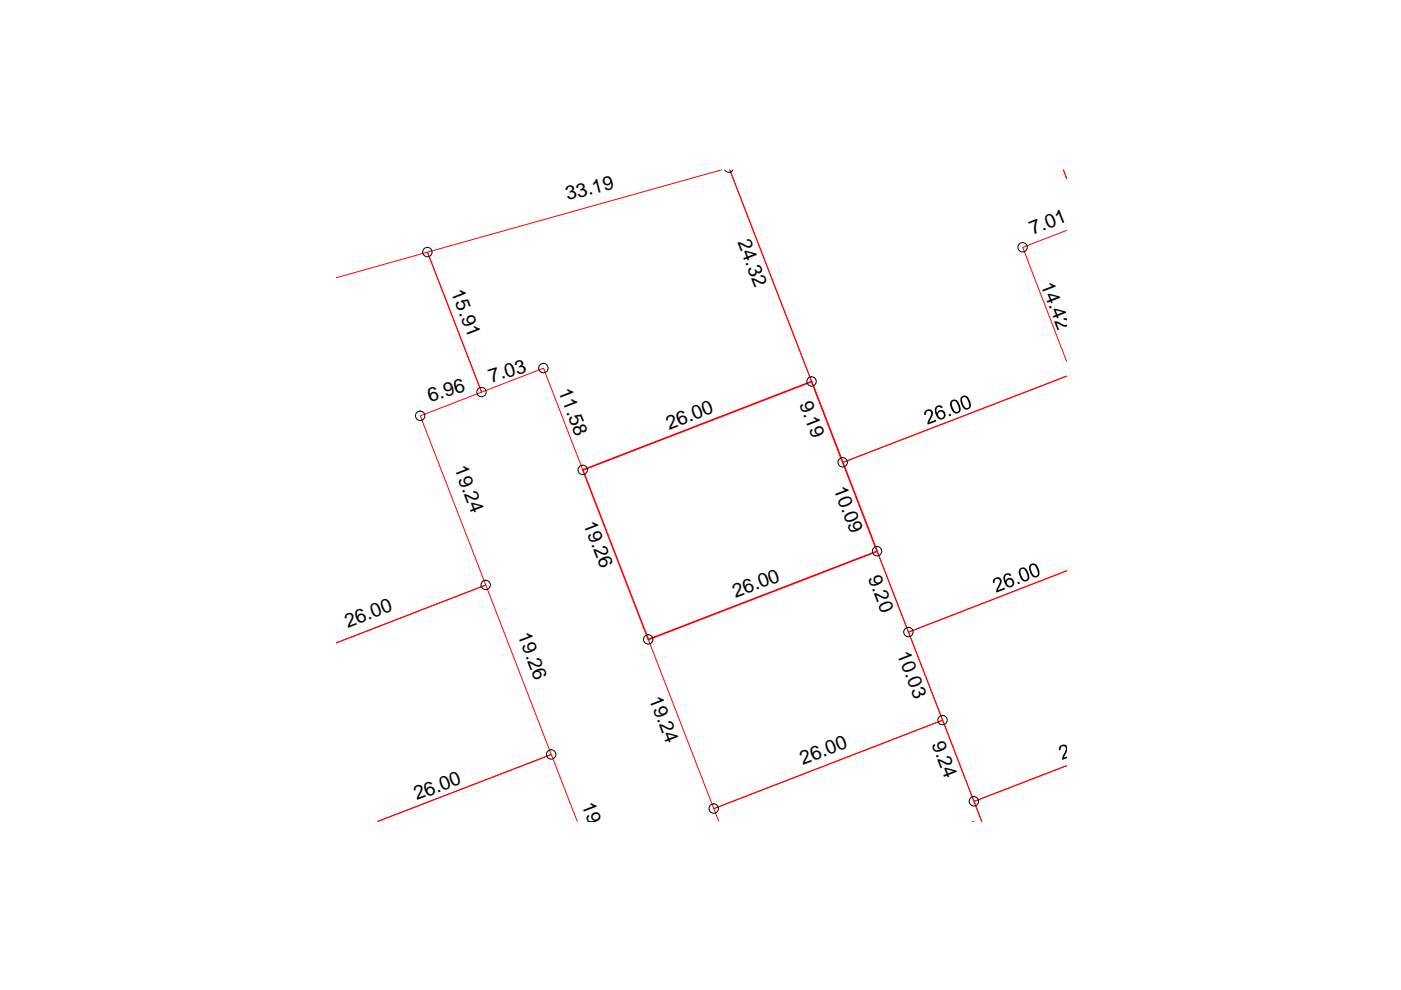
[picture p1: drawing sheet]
<svg xmlns="http://www.w3.org/2000/svg" width="297mm" height="210mm" viewBox="0 0 297 210" stroke-linecap="round" stroke-linejoin="round" font-family="sans-serif">
<path d="M153 36l-62.4 17.5 11.5 29.6 13.1-5 8.4 21.6 48.5-18.8-17.4-44.9 24 62 47.4-18.2-47.4 18.2 13.9 36 33.5-13-33.5 13 13.9 35.9 19.6-7.6-19.6 7.6 1.7 4.3-8.3-21.5-48.6 18.8 1.1 2.7M225.5 36l.6 1.8M71.3 58.9l19.3-5.4 11.5 29.6-13 5.1 13.9 35.8-31.7 12.3 31.7-12.3 13.9 36-36.8 14.2 36.8-14.2 5.5 14.2M226.1 48.9l-9.3 3.6 9.3 24.1M137.5 135.6l48.5-18.7 13.9 35.8-48.6 18.8z" fill="none" stroke="#f00" stroke-width=".21"/>
<path d="M123.6 99.7l48.5-18.8 13.9 36-48.5 18.7z" fill="none" stroke="#f00" stroke-width=".34"/>
<g fill="none" stroke="#000" stroke-width=".21">
<path d="M153.7 36a1 1 0 0 0 1.7 0"/>
<circle cx="90.6" cy="53.4" r=".99"/>
<circle cx="216.8" cy="52.4" r=".99"/>
<circle cx="115.2" cy="78" r=".99"/>
<circle cx="89.1" cy="88.2" r=".99"/>
<circle cx="102.1" cy="83.1" r=".99"/>
<circle cx="123.5" cy="99.6" r=".99"/>
<circle cx="172.1" cy="80.9" r=".99"/>
<circle cx="178.7" cy="98" r=".99"/>
<circle cx="185.9" cy="116.9" r=".99"/>
<circle cx="103" cy="124" r=".99"/>
<circle cx="137.4" cy="135.6" r=".99"/>
<circle cx="192.6" cy="134" r=".99"/>
<circle cx="116.9" cy="160" r=".99"/>
<circle cx="199.8" cy="152.7" r=".99"/>
<circle cx="151.3" cy="171.4" r=".99"/>
<circle cx="206.5" cy="169.9" r=".99"/>
</g>
<g fill="#000">
<path d="M196.3 87l.9-.2 .3 .2 .3 .3-.1 .8-.6 1.4 1.3-.5 .1 .3-1.8 .7v-.5l.7-1.4v-.6l-.2-.3-.5-.1-.4 .3v.5l-.3 .1v-.5zM201.1 87.9l.4-.2 .2 .4-.4 .2zM210.6 122.9l.8-.5 .7 .2 .3 .7-.8 1.8 1.4-.5 .1 .3-1.9 .7v-.4l.8-1.6v-.5a.57 .57 0 0 0-.8-.3 .57 .57 0 0 0-.3 .7l-.4 .1zM215.7 123.5l.4-.2 .1 .4-.3 .2zM224.6 158.3l.8-.4h.4l.4 .3v1.2l-.6 1.2 .6-.5v.3l-.9 .7v-.7l.6-1.2 .1-.7-.3-.3h-.4l-.4 .4v.4l-.4 .1z"/>
<path d="M198.4 86.2l.5-.3h.4l.6 .4-.3 .2-.5-.3-.3 .2-.3 .3v.5l.2 .4 .1-.4 .5-.2h.5l.4 .2 .3 .9-.1 .3-.4 .4-.6 .1-.7-.4-.5-1.2v-.7zM198.9 87.9a.65 .65 0 0 0 1.3 0 .65 .65 0 0 0-1.3 0z"/>
<path d="M201.6 85l.4-.2 .6-.1 .5 .4 .6 1.4v.5l-.3 .5-.4 .2h-.4l-.6-.4-.6-1.5zM202 85.1l-.2 .2 .2 1.1 .3 .7 .4 .3h.2l.4-.4-.1-.9-.6-1z"/>
<path d="M203.8 84.1l.9-.2 .7 .5 .5 1.5-.2 .6-.3 .2-.7 .1-.7-.6-.4-1.1v-.6zM204.1 84.3l-.1 .7 .3 .9 .4 .5 .4 .1 .4-.4-.3-1.1-.4-.7-.3-.1z"/>
<path d="M213 121.8l.5-.3h.5l.4 .4-.3 .2-.4-.3-.4 .2-.2 .3v.5l.1 .4 .2-.3 .4-.3h.6l.4 .2 .3 .9-.2 .4-.3 .3-.7 .1-.7-.4-.5-1.5zM213.7 122.9l-.3 .5 .1 .3 .3 .5h.3a.66 .66 0 0 0 .5-.8 .66 .66 0 0 0-.9-.5z"/>
<path d="M216.2 120.7l.3-.3 .6-.1 .6 .4 .5 1.4v.5l-.2 .5-.4 .2h-.5l-.5-.4-.6-1.4zM216.5 120.7l-.1 .2v.6l.2 .6 .4 .7 .5 .2 .4-.4-.3-1.1-.5-.8z"/>
<path d="M218.3 119.8l.4-.3h.5l.7 .4 .5 1.3v.6l-.3 .5-.9 .1-.5-.5-.5-1.2zM218.7 119.9l-.2 .7 .4 .9 .3 .5 .5 .1 .3-.3-.2-1.2-.4-.7-.3-.1z"/>
</g>
<g font-size="4.1">
<text x="120.4" y="42.5" transform="rotate(-14 120.4 42.5)">33.19</text>
<text x="156.3" y="51.4" transform="rotate(69 156.3 51.4)">24.32</text>
<text x="218.9" y="49.9" transform="rotate(-21 218.9 49.9)">7.01</text>
<text x="95.6" y="62" transform="rotate(69 95.6 62)">15.91</text>
<text x="220.6" y="60.5" transform="rotate(69 220.6 60.5)">14.42</text>
<text x="104.1" y="81.1" transform="rotate(-17 104.1 81.1)">7.03</text>
<text x="118.4" y="83" transform="rotate(69 118.4 83)">11.58</text>
<text x="91.1" y="85.3" transform="rotate(-17 91.1 85.3)">6.96</text>
<text x="169.4" y="85.6" transform="rotate(69 169.4 85.6)">9.19</text>
<text x="141.9" y="91.2" transform="rotate(-21 141.9 91.2)">26.00</text>
<text x="96.3" y="99.3" transform="rotate(69 96.3 99.3)">19.24</text>
<text x="176.7" y="103.6" transform="rotate(69 176.7 103.6)">10.09</text>
<text x="123.7" y="111" transform="rotate(69 123.7 111)">19.26</text>
<text x="184" y="122.6" transform="rotate(69 184 122.6)">9.20</text>
<text x="155.9" y="126.8" transform="rotate(-21 155.9 126.8)">26.00</text>
<text x="73.7" y="133.1" transform="rotate(-21 73.7 133.1)">26.00</text>
<text x="109.7" y="134.7" transform="rotate(69 109.7 134.7)">19.26</text>
<text x="190.2" y="138.7" transform="rotate(69 190.2 138.7)">10.03</text>
<text x="137.6" y="148.2" transform="rotate(69 137.6 148.2)">19.24</text>
<text x="197.5" y="157.6" transform="rotate(69 197.5 157.6)">9.24</text>
<text x="170.2" y="162.3" transform="rotate(-21 170.2 162.3)">26.00</text>
<text x="88.3" y="169.7" transform="rotate(-21 88.3 169.7)">26.00</text>
<text x="123.3" y="170.6" transform="rotate(69 123.3 170.6)">19.28</text>
<text x="204.2" y="174.6" transform="rotate(69 204.2 174.6)">10.04</text>
</g>
</svg>
